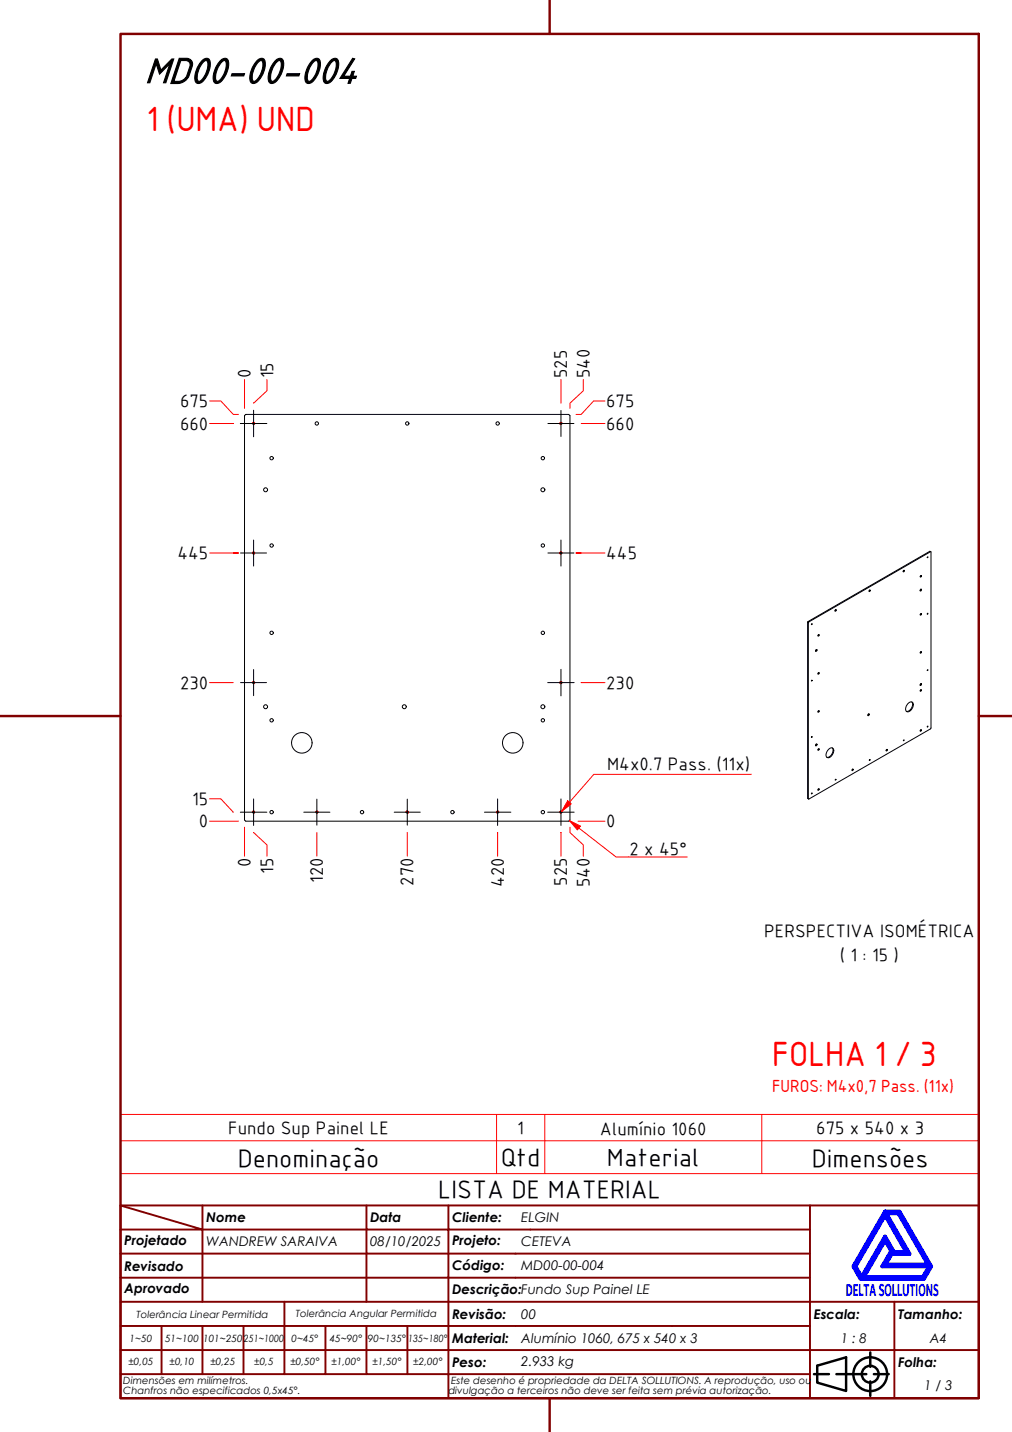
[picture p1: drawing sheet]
<svg xmlns="http://www.w3.org/2000/svg" width="210mm" height="297mm" viewBox="0 0 210 297" stroke-linecap="round" stroke-linejoin="round" font-family="sans-serif">
<!-- layer: Visible (ABNT) -->
<g fill="none" stroke="#000" stroke-width=".21">
<path d="M51 86h67l.2 .2v83.9l-.2 .2h-67l-.3-.2v-83.9zM187.4 118.3l-.1 .2M191 119.4l-.1 .2M193 114.4l-25.3 14.6M167.6 128.9l.1 .1v.2l-.2-.1zM167.6 128.9l25.3-14.6 .2 .2v36.5l-.1 .2-25.3 14.6-.2-.2v-36.5M167.7 129.2v36.5M169.2 134.8h.3l-.2 .3h-.2zM169.3 134.7l-.2 .3M169.8 131.6l-.1 .3M169.8 139.5l-.1 .2M173.3 126.5l-.1 .2"/>
<path d="M180.4 122.4l-.1 .2M190.9 122.3l.2-.1v.2l-.2 .2zM191 135.2l-.1 .2M191 127.3l-.1 .2M191 122.2l-.2 .3M169.3 154.3l-.2 .3M169.8 147.4l-.1 .2M169.8 155.3l-.1 .2M171.8 155.5a.63 .63 0 0 1 .9-.3 .63 .63 0 0 1 .1 1l-.2 .4a.68 .68 0 0 1-.5 .6 .68 .68 0 0 1-.8-.4l.1-.6zM172.6 155.1a1.38 1.38 0 0 1-1.1 2M176.8 159.5l-.1 .3M180.1 148.1h.2l-.2 .4z"/>
<path d="M180.1 148.1l-.1 .3M183.9 155.5l-.1 .2M187.5 153.5l-.1 .2zM188.3 146a.63 .63 0 0 1 .9-.3 .63 .63 0 0 1 .2 .9l-.3 .5a.68 .68 0 0 1-.5 .5 .68 .68 0 0 1-.7-.3v-.8zM189.1 145.6a1.38 1.38 0 0 1-1.1 2M191 151.4l-.1 .2M191 143.1l-.1 .2M191 141.8l.1 .2-.2 .2zM191 141.8l-.2 .3M169.8 163.6l-.1 .2"/>
<circle cx="52.6" cy="87.8" r=".2"/>
<circle cx="56.3" cy="95" r=".35"/>
<circle cx="65.7" cy="87.8" r=".35"/>
<circle cx="84.5" cy="87.8" r=".35"/>
<circle cx="103.2" cy="87.8" r=".35"/>
<circle cx="112.6" cy="95" r=".35"/>
<circle cx="116.3" cy="87.8" r=".2"/>
<circle cx="52.6" cy="114.7" r=".2"/>
<circle cx="55.1" cy="101.6" r=".41"/>
<circle cx="56.3" cy="113.2" r=".35"/>
<circle cx="112.6" cy="101.6" r=".41"/>
<circle cx="112.6" cy="113.2" r=".35"/>
<circle cx="116.3" cy="114.7" r=".2"/>
<circle cx="187.5" cy="118.5" r=".15"/>
<circle cx="191" cy="119.6" r=".15"/>
<circle cx="192.4" cy="115.6" r=".09"/>
<circle cx="56.3" cy="131.3" r=".35"/>
<circle cx="112.6" cy="131.3" r=".35"/>
<circle cx="168.4" cy="129.5" r=".09"/>
<circle cx="169.8" cy="131.8" r=".15"/>
<circle cx="169.8" cy="139.7" r=".15"/>
<circle cx="173.3" cy="126.7" r=".15"/>
<circle cx="180.4" cy="122.6" r=".15"/>
<circle cx="191" cy="127.5" r=".15"/>
<circle cx="191" cy="135.4" r=".15"/>
<circle cx="192.4" cy="139" r=".09"/>
<circle cx="192.4" cy="127.3" r=".09"/>
<circle cx="52.6" cy="141.6" r=".2"/>
<circle cx="55.1" cy="146.6" r=".41"/>
<circle cx="56.3" cy="149.4" r=".35"/>
<circle cx="62.6" cy="154.1" r="2.13"/>
<circle cx="83.9" cy="146.6" r=".41"/>
<circle cx="106.4" cy="154.1" r="2.13"/>
<circle cx="112.6" cy="146.6" r=".41"/>
<circle cx="112.6" cy="149.4" r=".35"/>
<circle cx="116.3" cy="141.6" r=".2"/>
<circle cx="168.4" cy="152.9" r=".09"/>
<circle cx="168.4" cy="141.2" r=".09"/>
<circle cx="169.3" cy="154.6" r=".18"/>
<circle cx="169.8" cy="155.5" r=".15"/>
<circle cx="169.8" cy="147.6" r=".15"/>
<circle cx="176.9" cy="159.7" r=".15"/>
<circle cx="180.4" cy="157.7" r=".09"/>
<circle cx="183.9" cy="155.6" r=".15"/>
<circle cx="191" cy="143.3" r=".15"/>
<circle cx="191" cy="151.6" r=".15"/>
<circle cx="192.4" cy="150.7" r=".09"/>
<circle cx="52.6" cy="168.5" r=".2"/>
<circle cx="56.3" cy="168.5" r=".35"/>
<circle cx="65.7" cy="168.5" r=".2"/>
<circle cx="75.1" cy="168.5" r=".35"/>
<circle cx="84.5" cy="168.5" r=".2"/>
<circle cx="93.8" cy="168.5" r=".35"/>
<circle cx="103.2" cy="168.5" r=".2"/>
<circle cx="112.6" cy="168.5" r=".35"/>
<circle cx="116.3" cy="168.5" r=".2"/>
<circle cx="168.4" cy="164.6" r=".09"/>
<circle cx="169.8" cy="163.8" r=".15"/>
<circle cx="173.3" cy="161.7" r=".09"/>
</g>
<!-- layer: Visible Narrow (ABNT) -->
<path d="M52.3 87.9l.2-.3h.2l.1 .4-.2 .1M116.6 87.9l-.1-.2-.3-.1-.1 .2 .2 .3M52.3 114.8l.2-.3h.2l.1 .4-.2 .1M116.6 114.8l-.1-.2-.3-.1-.1 .2 .2 .3M52.3 141.6l.2-.2h.2l.1 .3-.2 .1M116.6 141.6l-.1-.1-.3-.1-.1 .2 .2 .2M52.3 168.5l.2-.3 .2 .1 .1 .3-.2 .1M65.5 168.5l.2-.3 .2 .1v.3l-.1 .1M84.2 168.5l.2-.3 .2 .1 .1 .3-.2 .1M103.5 168.5l-.1-.2h-.3l-.1 .1 .2 .3M116.6 168.5l-.1-.2h-.3l-.1 .1 .2 .3" fill="none" stroke="#f00" stroke-width=".21"/>
<path d="M118.1 170.2l2 1.6M25 236.6h178v-5.4h-178v12.2M103 231.2v12.2M113 231.2v12.2M158 231.2v12.2M203 236.6v6.8h-178M25 243.4v6.6h178v-6.6" fill="none" stroke="#f00" stroke-width=".21"/>
<!-- layer: Borda A3/A4 (ABNT) -->
<path d="M25 7h178v283h-178zM114 0v7M0 148.5h25M203 148.5h7M114 290v7" fill="none" stroke="#800000" stroke-width=".51"/>
<path d="M183.6 257.3l1.2 2.2-1.8 3.2h9.7l-1.3 2.2h-12.2zM183.6 252.1l4.4 7.6h-2.6l-1.8-3.2-4.9 8.4-1.3-2.2zM183.6 251.3h3l6.5 11.4-1.5 2.6h-13.1l-1.5-2.6zM183.8 251.7h2.5l6.2 10.6h-8.8l1.3-2.2h3.7zM185 259.7h.2l-.1 .2z" fill="none" stroke="#00f" stroke-width=".8"/>
<!-- layer: 0 -->
<path d="M178.5 265.3h13.1" fill="none" stroke="#000" stroke-width=".21"/>
<g fill="none" stroke="#800000" stroke-width=".4">
<path d="M25 250l17 5h-17M25 250h178v40h-178zM42 255h34v5h17M42 255v15M42 250v5M76 250v5h17v5M93 250v5h75M168 250v20h-143M25 260h51v10M25 275h17M33.5 275v10M50.5 275h-8.5v10"/>
<path d="M59 270v15h-8.5M67.5 275v10h-8.5M76 275v10h8.5M84.5 275v10M93 275h-42.5v10M93 260v5h-68M93 275v10h75M93 260h75M93 275h75M168 265h-75v10M185.5 270v10h17.5M203 270h-35v10h17.5v10"/>
<path d="M25 285h25.5M25 280h143v10M67.5 285h8.5M84.5 285h8.5v5"/>
</g>
<g fill="none" stroke="#000" stroke-width=".51">
<path d="M168.8 285h3.1M169.5 283.3l6-1.8v7l-6-1.7zM173.5 285h6.2M180.5 280.5v3M180.5 286.5v3M181.3 285h3"/>
<circle cx="180.5" cy="285" r="3.5"/>
<circle cx="180.5" cy="285" r="1.75"/>
</g>
<!-- layer: Marca de centro (ISO) -->
<g fill="none" stroke="#000" stroke-width=".21">
<path d="M49.9 114.7h5.4M52.6 112v5.4M113.6 114.7h5.4M116.4 112v5.4M52.6 138.9v5.4M116.4 138.8v5.5M49.9 141.6h5.4M113.6 141.6h5.5M49.8 168.5h5.6M52.6 165.7v5.5M63 168.5h5.4M65.7 165.8v5.4"/>
<path d="M81.8 168.5h5.4M84.5 165.8v5.4M100.5 168.5h5.5M103.2 165.7v5.5M113.6 168.5h5.5M116.4 165.7v5.5"/>
</g>
<g fill="none" stroke="#f00" stroke-width=".21">
<path d="M43.5 114.7h6h-1.1M120.5 114.7h-1h6M43.5 141.6h4.9M120.6 141.6h4.9M43.5 170.3h6M43.5 165.7h2.3l2.5 2.8M50.7 171.6v6M52.6 172.7l2.8 2.6v2.3M65.7 172.7v4.9M84.5 172.7v4.9M103.2 172.7v4.9M116.4 172.7v4.9"/>
<path d="M118.2 171.6v1.1l2.8 2.6v2.3M119.9 170.3h5.6"/>
</g>
<path d="M118.1 170.2l2.3 1.2-.6 .8z" fill="#f00"/>
<path d="M118.1 170.2l2.3 1.2-.6 .8zM118.1 166.4l-1.6 1.9M120.1 171.8l7.7 6h14.8" fill="none" stroke="#f00" stroke-width=".21"/>
<path d="M117.8 166.1l.7 .7-2 1.5z" fill="#f00"/>
<path d="M117.8 166.1l.7 .7-2 1.5zM155.9 160.6h-32.7l-5.1 5.8" fill="none" stroke="#f00" stroke-width=".21"/>
<!-- layer: Marca de centro (ISO) -->
<path d="M49.8 87.8h5.6M52.6 85.1v5.5M113.6 87.8h5.4M116.4 85.1v5.4" fill="none" stroke="#000" stroke-width=".21"/>
<path d="M50.7 78.7v6M55.4 78.7v2.4l-2.8 2.5M116.4 78.7v4.9M121 78.7v2.4l-2.8 2.5v1.1M43.5 87.8h4.8M43.5 83.2h2.3l2.6 2.8h1.1M120.5 87.8h5M125.5 83.2h-2.4l-2.6 2.8h-1" fill="none" stroke="#f00" stroke-width=".21"/>
<text font-size="8.1" x="30" y="17.2">MD00-00-004</text>
<g font-size="7" fill="#f00">
<text x="30.4" y="27.1">1 (UMA) UND</text>
<text x="160.1" y="221.2">FOLHA 1 / 3</text>
</g>
<g font-size="5.4">
<text x="49.3" y="242">Denominação</text>
<text x="103.9" y="241.8">Qtd</text>
<text x="125.9" y="241.8">Material</text>
<text x="168.4" y="242">Dimensões</text>
<text x="90.9" y="248.5">LISTA DE MATERIAL</text>
</g>
<g font-size="3.9">
<text x="52" y="78.5" transform="rotate(-90 52 78.5)">0</text>
<text x="56.6" y="78.5" transform="rotate(-90 56.6 78.5)">15</text>
<text x="117.6" y="78.5" transform="rotate(-90 117.6 78.5)">525</text>
<text x="122.3" y="78.5" transform="rotate(-90 122.3 78.5)">540</text>
<text x="37.3" y="89.1">660</text>
<text x="37.3" y="84.4">675</text>
<text x="125.7" y="89.1">660</text>
<text x="125.7" y="84.4">675</text>
<text x="36.8" y="116">445</text>
<text x="125.7" y="116">445</text>
<text x="37.3" y="142.9">230</text>
<text x="125.7" y="142.9">230</text>
<text x="125.9" y="159.8">M4x0.7 Pass. (11x)</text>
<text x="39.9" y="167">15</text>
<text x="41.3" y="171.6">0</text>
<text x="125.7" y="171.6">0</text>
<text x="52" y="179.8" transform="rotate(-90 52 179.8)">0</text>
<text x="130.5" y="177.4">2 x 45°</text>
<text x="56.6" y="181.2" transform="rotate(-90 56.6 181.2)">15</text>
<text x="67" y="183.2" transform="rotate(-90 67 183.2)">120</text>
<text x="85.7" y="183.7" transform="rotate(-90 85.7 183.7)">270</text>
<text x="104.5" y="184" transform="rotate(-90 104.5 184)">420</text>
<text x="117.6" y="183.7" transform="rotate(-90 117.6 183.7)">525</text>
<text x="122.3" y="184" transform="rotate(-90 122.3 184)">540</text>
<text x="158.5" y="194.3">PERSPECTIVA ISOMÉTRICA</text>
<text x="174.2" y="199.3">( 1 : 15 )</text>
<text x="47.3" y="235.2">Fundo Sup Painel LE</text>
<text x="107.3" y="235.2">1</text>
<text x="124.4" y="235.3">Alumínio 1060</text>
<text x="169.3" y="235.2">675 x 540 x 3</text>
</g>
<text font-size="3.9" fill="#00f" x="175.4" y="268.8">DELTASOLLUTIONS</text>
<text font-size="3.5" fill="#f00" x="160.1" y="226.4">FUROS: M4x0,7 Pass. (11x)</text>
<g font-size="2.8">
<text x="42.8" y="253.5">Nome</text>
<text x="76.8" y="253.5">Data</text>
<text x="93.8" y="253.6">Cliente:</text>
<text x="108.1" y="253.5">ELGIN</text>
<text x="25.8" y="263.6">Revisado</text>
<text x="25.8" y="258.3">Projetado</text>
<text x="42.8" y="258.5">WANDREW SARAIVA</text>
<text x="76.8" y="258.4">08/10/2025</text>
<text x="93.8" y="263.4">Código:</text>
<text x="93.8" y="258.3">Projeto:</text>
<text x="108.1" y="263.5">MD00-00-004</text>
<text x="108.1" y="258.5">CETEVA</text>
<text x="25.8" y="268.3">Aprovado</text>
<text x="93.8" y="268.3">Descrição:Fundo Sup Painel LE</text>
<text x="93.8" y="273.6">Revisão:</text>
<text x="108.1" y="273.5">00</text>
<text x="168.8" y="273.5">Escala:</text>
<text x="186.3" y="273.5">Tamanho:</text>
<text x="93.8" y="278.6">Material:</text>
<text x="108.1" y="278.5">Alumínio 1060, 675 x 540 x 3</text>
<text x="174.4" y="278.5">1 : 8</text>
<text x="192.8" y="278.6">A4</text>
<text x="93.8" y="283.5">Peso:</text>
<text x="108.1" y="283.3">2.933 kg</text>
<text x="186.3" y="283.5">Folha:</text>
<text x="191.7" y="288.4">1 / 3</text>
</g>
<g font-size="2.1">
<text x="28.3" y="273.3">Tolerância Linear Permitida</text>
<text x="61.4" y="273.1">Tolerância Angular Permitida</text>
<text x="26.9" y="278.3">1~50</text>
<text x="34.2" y="278.3">51~100</text>
<text x="42.1" y="278.3">101~250</text>
<text x="50.5" y="278.3">251~1000</text>
<text x="60.5" y="278.3">0~45°</text>
<text x="68.4" y="278.3">45~90°</text>
<text x="76.3" y="278.3">90~135°</text>
<text x="84.7" y="278.3">135~180°</text>
<text x="25.6" y="287.1">Dimensões em milímetros.</text>
<text x="26.6" y="283.2">±0,05</text>
<text x="35.2" y="283.2">±0,10</text>
<text x="43.6" y="283.2">±0,25</text>
<text x="52.7" y="283.2">±0,5</text>
<text x="60.2" y="283.2">±0,50°</text>
<text x="68.7" y="283.2">±1,00°</text>
<text x="77.2" y="283.2">±1,50°</text>
<text x="85.7" y="283.2">±2,00°</text>
<text x="93.6" y="287.1">Este desenho é propriedade da DELTA SOLLUTIONS. A reprodução, uso ou</text>
<text x="25.6" y="289.2">Chanfros não especificados 0,5x45°.</text>
<text x="93" y="289.2">divulgação a terceiros não deve ser feita sem prévia autorização.</text>
</g>
</svg>
